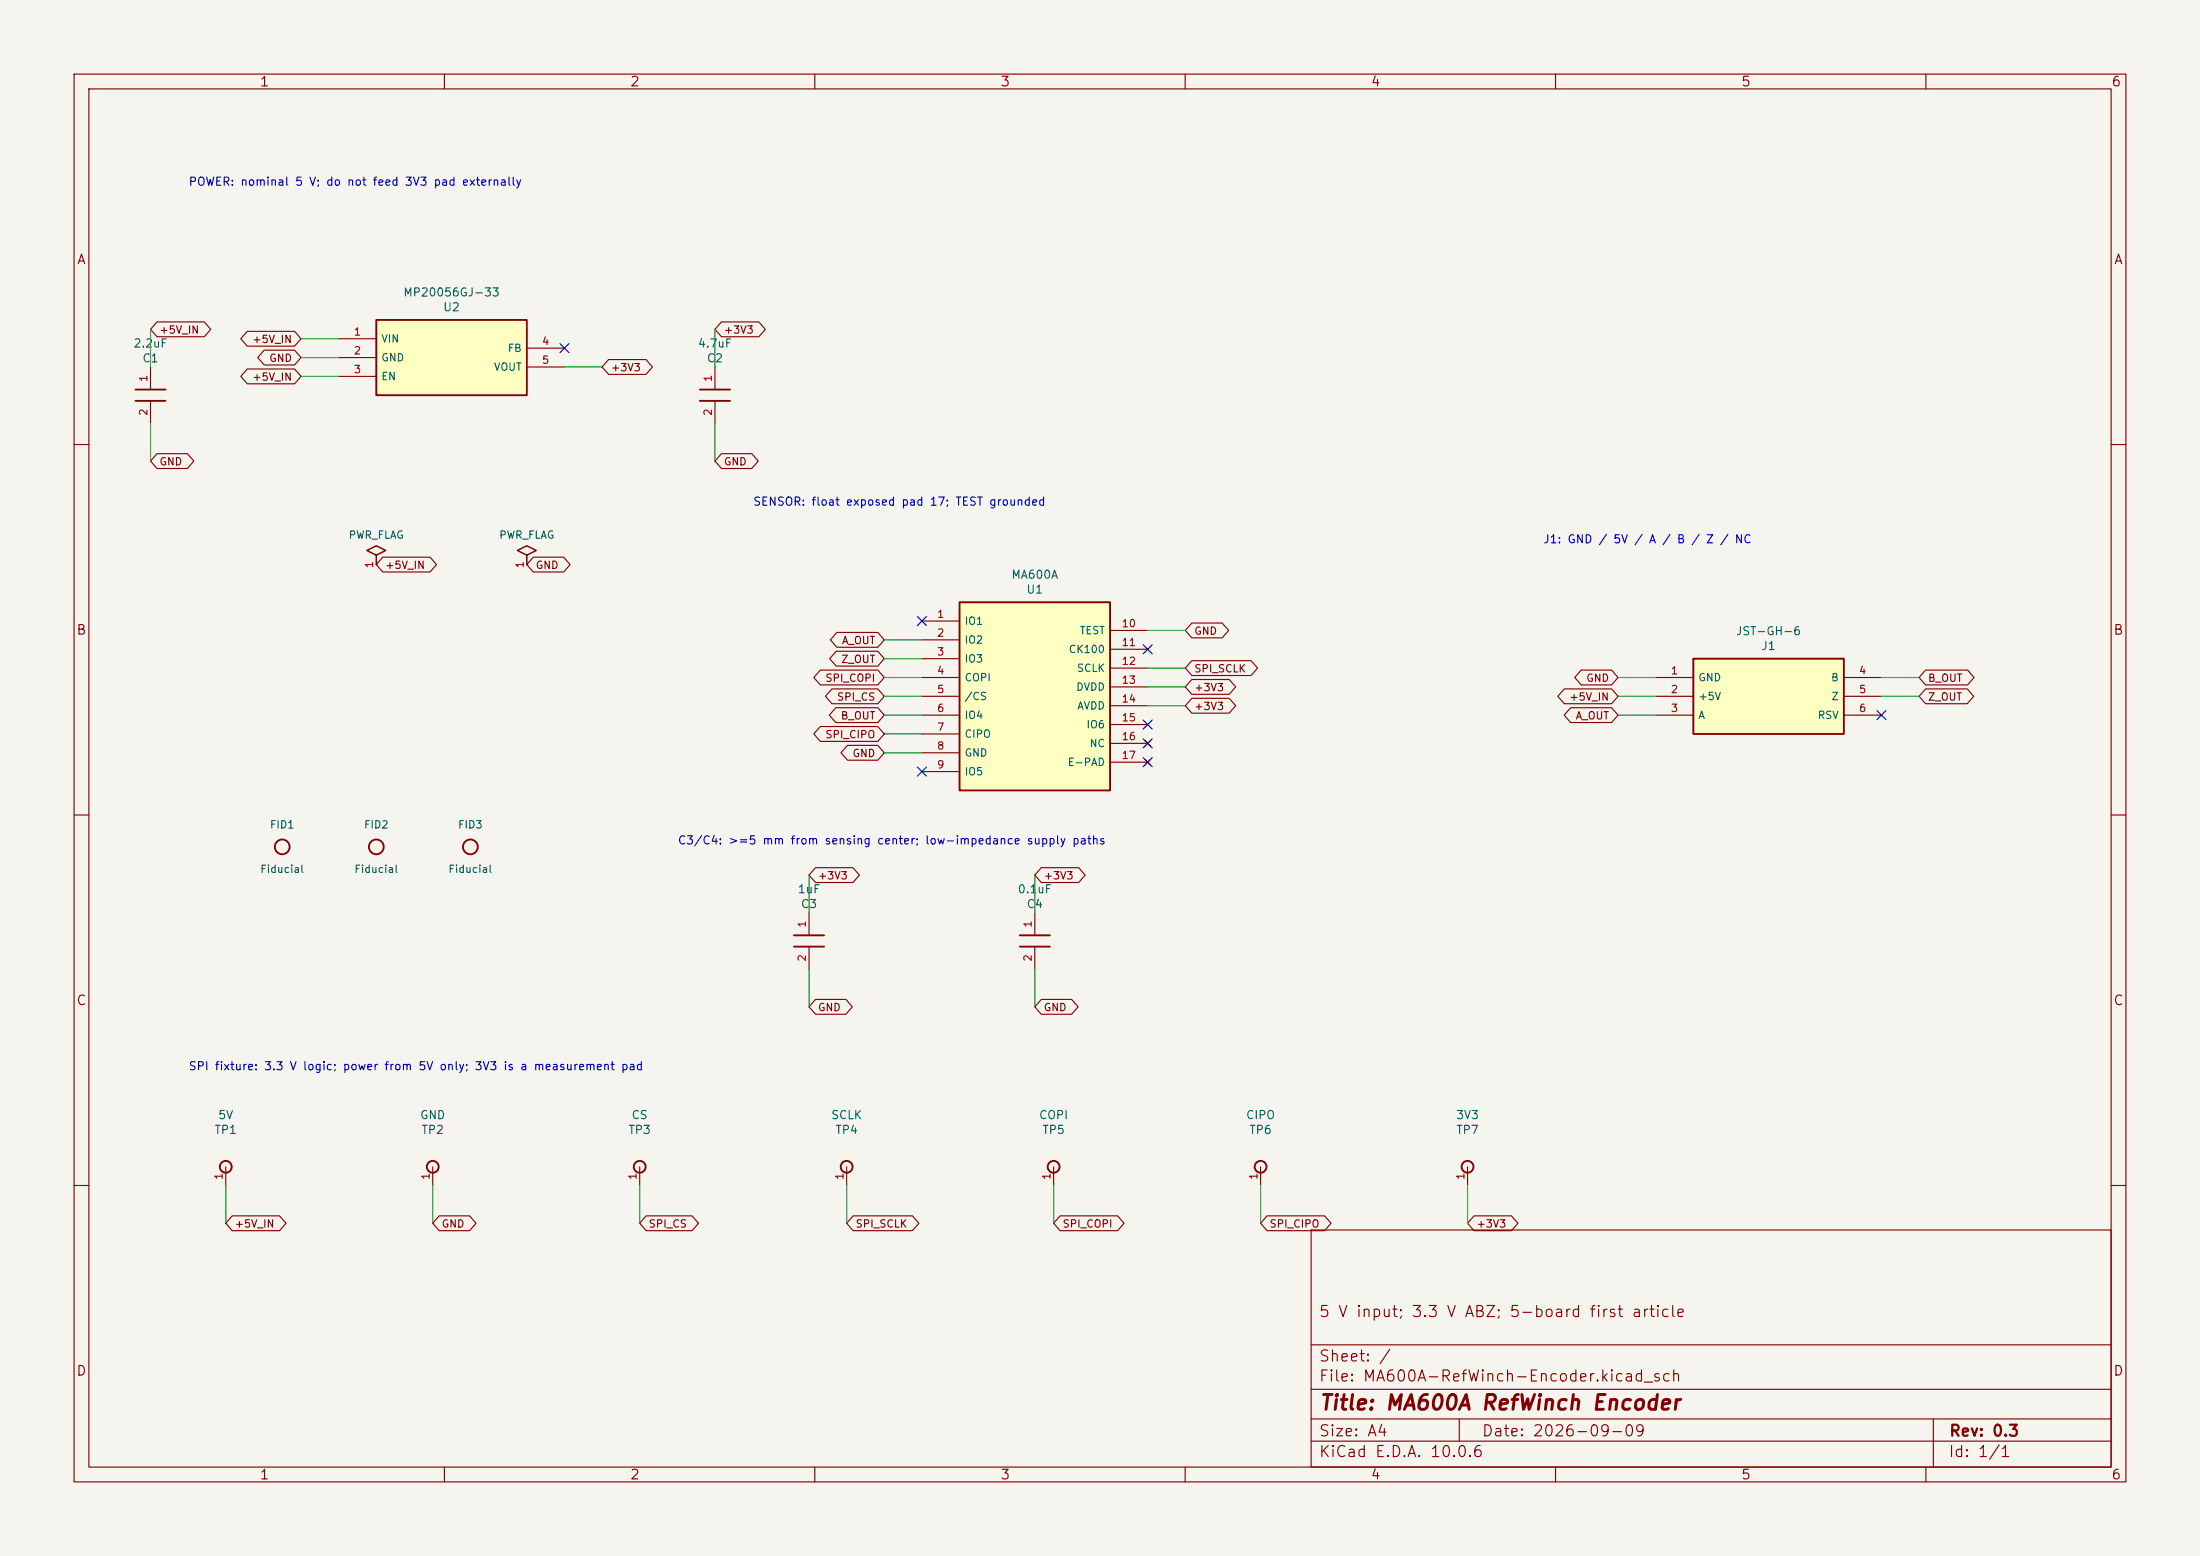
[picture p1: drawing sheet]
<svg xmlns="http://www.w3.org/2000/svg" width="297mm" height="210mm" viewBox="0 0 297 210" stroke-linecap="round" stroke-linejoin="round" font-family="sans-serif">
<path d="M0 0h297v210h-297z" fill="#f5f4ef" stroke="#f5f4ef" stroke-width=".14"/>
<g fill="none" stroke="#840000" stroke-width=".15">
<path d="M10 10h277v190h-277zM12 12h273v186h-273zM60 10v2M110 10v2M160 10v2M210 10v2M260 10v2M10 60h2M71.1 76.2h.1M285 60h2M10 110h2M285 110h2"/>
<path d="M10 160h2M177 166h108v32h-108zM285 160h2M60 198v2M110 198v2M160 198v2M177 194.5h108M177 191.5h108M177 187.5h108M177 181.5h108M197 191.5v3M210 198v2"/>
<path d="M260 198v2M261 191.5v6.5"/>
</g>
<path d="M71.1 74.9l1.3-.6-1.3-.6-1.3 .6 1.3 .6v1.3" fill="none" stroke="#840000" stroke-width=".2"/>
<path d="M228.6 88.9h20.3v10.2h-20.3z" fill="#ffffc2"/>
<g fill="none" stroke="#840000" stroke-width=".25">
<path d="M94.5 52.6h4.1M94.5 54.1h4.1M228.6 88.9h20.3v10.2h-20.3zM107.2 126.2h4.1M107.2 127.8h4.1M137.7 126.2h4M137.7 127.8h4"/>
<circle cx="38.1" cy="114.3" r="1"/>
<circle cx="50.8" cy="114.3" r="1"/>
<circle cx="63.5" cy="114.3" r="1"/>
<circle cx="30.5" cy="157.5" r=".8"/>
<circle cx="58.4" cy="157.5" r=".8"/>
<circle cx="86.4" cy="157.5" r=".8"/>
<circle cx="114.3" cy="157.5" r=".8"/>
<circle cx="142.2" cy="157.5" r=".8"/>
<circle cx="170.2" cy="157.5" r=".8"/>
<circle cx="198.1" cy="157.5" r=".8"/>
</g>
<g fill="none" stroke="#840000" stroke-width=".15">
<path d="M96.5 49.5v3.1M96.5 54.1v3.1M223.5 91.4h5.1M223.5 94h5.1M223.5 96.5h5.1M248.9 91.4h5.1M248.9 94h5.1M248.9 96.5h5.1M109.2 123.2v3M109.2 127.8v3M139.7 123.2v3M139.7 127.8v3"/>
<path d="M30.5 157.5v2.5M58.4 157.5v2.5M86.4 157.5v2.5M114.3 157.5v2.5M142.2 157.5v2.5M170.2 157.5v2.5M198.1 157.5v2.5"/>
</g>
<path d="M50.8 43.2h20.3v10.1h-20.3z" fill="#ffffc2"/>
<path d="M50.8 43.2h20.3v10.1h-20.3z" fill="none" stroke="#840000" stroke-width=".25"/>
<path d="M45.7 45.7h5.1M45.7 48.3h5.1M45.7 50.8h5.1M71.1 47h5.1M71.1 49.5h5.1M50.8 76.2h.1" fill="none" stroke="#840000" stroke-width=".15"/>
<path d="M50.8 74.9l1.3-.6-1.3-.6-1.3 .6 1.3 .6v1.3" fill="none" stroke="#840000" stroke-width=".2"/>
<path d="M129.5 81.3h20.4v25.4h-20.4z" fill="#ffffc2"/>
<path d="M18.3 52.6h4.1M18.3 54.1h4.1M129.5 81.3h20.4v25.4h-20.4z" fill="none" stroke="#840000" stroke-width=".25"/>
<g fill="none" stroke="#840000" stroke-width=".15">
<path d="M20.3 49.5v3.1M20.3 54.1v3.1M21.2 43.4h6.4l.9 1.1-.9 1h-6.4l-.9-1zM33.4 44.7h6.4l.8 1-.8 1h-6.4l-.9-1zM33.4 49.8h6.4l.8 1-.8 1h-6.4l-.9-1zM35.7 47.3h4.1l.8 1-.8 1h-4.1l-.9-1zM82.2 48.5h5l.9 1-.9 1h-5l-.9-1zM97.4 43.4h5l.9 1.1-.9 1h-5l-.9-1zM21.2 61.2h4.1l.9 1-.9 1h-4.1l-.9-1zM51.7 75.2h6.4l.8 1-.8 1h-6.4l-.9-1zM72 75.2h4.1l.9 1-.9 1h-4.1l-.9-1zM97.4 61.2h4.1l.9 1-.9 1h-4.1l-.9-1z"/>
<path d="M110.7 98.1h7.8l.9 1-.9 1h-7.8l-.8-1zM110.7 90.4h7.8l.9 1-.9 1h-7.8l-.8-1zM112.3 93h6.2l.9 1-.9 1h-6.2l-.9-1zM112.8 95.5h5.7l.9 1-.9 1h-5.7l-.8-1zM112.9 87.9h5.6l.9 1-.9 1h-5.6l-.9-1zM113 85.4h5.5l.9 1-.9 1h-5.5l-.9-1zM124.5 83.8h5M124.5 86.4h5M124.5 88.9h5M124.5 91.4h5M124.5 94h5M124.5 96.5h5"/>
<path d="M124.5 99.1h5M149.9 85.1h5M149.9 87.6h5M149.9 90.2h5M149.9 92.7h5M149.9 95.3h5M149.9 97.8h5M154.6 99.9l.7 .8M155.3 99.9l-.7 .8M160.9 89.2h8l.9 1-.9 1h-8l-.9-1zM160.9 91.7h5l.9 1-.9 1h-5l-.9-1zM160.9 94.2h5l.9 1.1-.9 1h-5l-.9-1z"/>
<path d="M160.9 84.1h4.1l.9 1-.9 1h-4.1l-.9-1zM211.2 93h6.4l.8 1-.8 1h-6.4l-.9-1zM212 95.5h5.6l.8 1-.8 1h-5.6l-.8-1zM213.5 90.4h4.1l.8 1-.8 1h-4.1l-.9-1zM260 90.4h5.6l.9 1-.9 1h-5.6l-.9-1zM260 93h5.6l.9 1-.9 1h-5.6l-.9-1zM110.1 117.1h5l.9 1-.9 1h-5l-.9-1zM114.4 100.6h4.1l.9 1-.9 1h-4.1l-.9-1zM124.5 101.6h5M124.5 104.1h5M140.6 117.1h5l.9 1-.9 1h-5l-.9-1zM149.9 100.3h5"/>
<path d="M149.9 102.9h5M154.6 102.5l.7 .8M155.3 102.5l-.7 .8M110.1 134.9h4.1l.9 1-.9 1h-4.1l-.9-1zM140.6 134.9h4.1l.8 1-.8 1h-4.1l-.9-1zM31.4 164.1h6.3l.9 1-.9 1h-6.3l-.9-1zM59.3 164.1h4.1l.9 1-.9 1h-4.1l-.9-1zM87.2 164.1h6.2l.9 1-.9 1h-6.2l-.8-1zM115.2 164.1h8l.9 1-.9 1h-8l-.9-1zM143.1 164.1h7.8l.9 1-.9 1h-7.8l-.9-1zM171.1 164.1h7.7l.9 1-.9 1h-7.7l-.9-1zM199 164.1h5l.9 1-.9 1h-5l-.9-1z"/>
</g>
<g fill="none" stroke="#009600" stroke-width=".15">
<path d="M20.3 44.5v5M20.3 57.2v5M40.6 45.7h5.1M40.6 50.8h5.1M40.6 48.3h5.1M76.2 49.5h5.1M96.5 44.5v5M96.5 57.2v5M119.4 86.4h5.1M119.4 88.9h5.1M119.4 96.5h5.1M119.4 94h5.1"/>
<path d="M119.4 91.4h5.1M119.4 99.1h5.1M154.9 85.1h5.1M154.9 90.2h5.1M154.9 92.7h5.1M154.9 95.3h5.1M218.4 96.5h5.1M218.4 94h5.1M218.4 91.4h5.1M254 94h5.1M254 91.4h5.1M109.2 118.1v5.1"/>
<path d="M119.4 101.6h5.1M139.7 118.1v5.1M109.2 130.8v5.1M139.7 130.8v5.1M30.5 160v5.1M58.4 160v5.1M86.4 160v5.1M114.3 160v5.1M142.2 160v5.1M170.2 160v5.1M198.1 160v5.1"/>
</g>
<g fill="none" stroke="#000084" stroke-width=".15">
<path d="M75.6 46.4l1.2 1.2M76.8 46.4l-1.2 1.2M123.9 83.2l1.2 1.2M125.1 83.2l-1.2 1.2M154.3 87l1.2 1.2M154.3 99.7l1.2 1.2M154.3 97.2l1.2 1.2M155.5 87l-1.2 1.2M155.5 99.7l-1.2 1.2M155.5 97.2l-1.2 1.2M253.4 95.9l1.2 1.2M254.6 95.9l-1.2 1.2"/>
<path d="M123.9 103.5l1.2 1.2M125.1 103.5l-1.2 1.2M154.3 102.3l1.2 1.2M155.5 102.3l-1.2 1.2"/>
</g>
<text font-size="2" fill="#840000" x="178" y="190.8">Title: MA600A RefWinch Encoder</text>
<g font-size="1.5" fill="#840000">
<text x="178" y="178.1">5 V input; 3.3 V ABZ; 5-board first article</text>
<text x="178" y="184.1">Sheet: /</text>
<text x="178" y="186.8">File: MA600A-RefWinch-Encoder.kicad_sch</text>
<text x="178" y="197">KiCad E.D.A. 10.0.6</text>
<text x="178" y="194.2">Size: A4</text>
<text x="200" y="194.2">Date: 2026-09-09</text>
<text x="263" y="197">Id: 1/1</text>
<text x="263" y="194.2">Rev: 0.3</text>
</g>
<g font-size="1.3" fill="#840000">
<text x="35" y="12">1</text>
<text x="85" y="12">2</text>
<text x="135" y="12">3</text>
<text x="185" y="12">4</text>
<text x="235" y="12">5</text>
<text x="285" y="12">6</text>
<text x="10.3" y="36">A</text>
<text x="285.3" y="36">A</text>
<text x="10.2" y="86">B</text>
<text x="285.2" y="86">B</text>
<text x="10.2" y="136">C</text>
<text x="285.2" y="136">C</text>
<text x="10.2" y="186">D</text>
<text x="285.2" y="186">D</text>
<text x="35" y="200">1</text>
<text x="85" y="200">2</text>
<text x="135" y="200">3</text>
<text x="185" y="200">4</text>
<text x="235" y="200">5</text>
<text x="285" y="200">6</text>
</g>
<g font-size="1.1" fill="#0000c2">
<text x="25.4" y="25.3">POWER: nominal 5 V; do not feed 3V3 pad externally</text>
<text x="101.6" y="68.5">SENSOR: float exposed pad 17; TEST grounded</text>
<text x="208.3" y="73.6">J1: GND / 5V / A / B / Z / NC</text>
<text x="91.4" y="114.2">C3/C4: &gt;=5 mm from sensing center; low-impedance supply paths</text>
<text x="25.4" y="144.7">SPI fixture: 3.3 V logic; power from 5V only; 3V3 is a measurement pad</text>
</g>
<g font-size="1.1" fill="#006464">
<text x="54.4" y="40.3">MP20056GJ-33</text>
<text x="17.9" y="47.2">2.2uF</text>
<text x="59.7" y="42.3">U2</text>
<text x="94.1" y="47.2">4.7uF</text>
<text x="19.1" y="49.2">C1</text>
<text x="95.3" y="49.2">C2</text>
<text x="136.4" y="78.4">MA600A</text>
<text x="138.5" y="80.4">U1</text>
<text x="234.3" y="86">JST-GH-6</text>
<text x="237.7" y="88">J1</text>
<text x="107.6" y="120.8">1uF</text>
<text x="108" y="122.8">C3</text>
<text x="137.3" y="120.8">0.1uF</text>
<text x="138.5" y="122.8">C4</text>
<text x="28.9" y="153.3">TP1</text>
<text x="29.4" y="151.3">5V</text>
<text x="56.6" y="151.3">GND</text>
<text x="56.8" y="153.3">TP2</text>
<text x="84.8" y="153.3">TP3</text>
<text x="85.2" y="151.3">CS</text>
<text x="112.1" y="151.3">SCLK</text>
<text x="112.7" y="153.3">TP4</text>
<text x="140.2" y="151.3">COPI</text>
<text x="140.6" y="153.3">TP5</text>
<text x="168.1" y="151.3">CIPO</text>
<text x="168.6" y="153.3">TP6</text>
<text x="196.5" y="151.3">3V3</text>
<text x="196.5" y="153.3">TP7</text>
</g>
<g font-size="1" fill="#840000">
<text x="21.4" y="45.3">+5V_IN</text>
<text x="34" y="46.5">+5V_IN</text>
<text x="97.6" y="45.3">+3V3</text>
<text x="34" y="51.6">+5V_IN</text>
<text x="36.3" y="49.1">GND</text>
<text x="82.4" y="50.4">+3V3</text>
<text x="21.4" y="63.1">GND</text>
<text x="97.6" y="63.1">GND</text>
<text x="51.9" y="77">+5V_IN</text>
<text x="72.2" y="77">GND</text>
<text x="113.5" y="89.7">Z_OUT</text>
<text x="113.6" y="87.2">A_OUT</text>
<text x="161.1" y="85.9">GND</text>
<text x="111.3" y="92.3">SPI_COPI</text>
<text x="112.9" y="94.8">SPI_CS</text>
<text x="161.1" y="91">SPI_SCLK</text>
<text x="161.1" y="93.5">+3V3</text>
<text x="211.8" y="94.8">+5V_IN</text>
<text x="214.1" y="92.3">GND</text>
<text x="260.2" y="92.3">B_OUT</text>
<text x="260.2" y="94.8">Z_OUT</text>
<text x="111.3" y="99.9">SPI_CIPO</text>
<text x="113.4" y="97.3">B_OUT</text>
<text x="161.1" y="96.1">+3V3</text>
<text x="212.6" y="97.3">A_OUT</text>
<text x="115" y="102.4">GND</text>
<text x="110.3" y="118.9">+3V3</text>
<text x="140.8" y="118.9">+3V3</text>
<text x="110.3" y="136.7">GND</text>
<text x="140.8" y="136.7">GND</text>
<text x="31.6" y="165.9">+5V_IN</text>
<text x="59.5" y="165.9">GND</text>
<text x="87.5" y="165.9">SPI_CS</text>
<text x="115.4" y="165.9">SPI_SCLK</text>
<text x="143.4" y="165.9">SPI_COPI</text>
<text x="171.3" y="165.9">SPI_CIPO</text>
<text x="199.2" y="165.9">+3V3</text>
</g>
<g font-size="1" fill="#a90000">
<text x="47.7" y="45.5">1</text>
<text x="73.1" y="46.8">4</text>
<text x="20.1" y="51.6" transform="rotate(-90 20.1 51.6)">1</text>
<text x="47.7" y="48.1">2</text>
<text x="47.7" y="50.6">3</text>
<text x="73.1" y="49.3">5</text>
<text x="96.3" y="51.6" transform="rotate(-90 96.3 51.6)">1</text>
<text x="20.1" y="56.2" transform="rotate(-90 20.1 56.2)">2</text>
<text x="96.3" y="56.2" transform="rotate(-90 96.3 56.2)">2</text>
<text x="50.6" y="76.8" transform="rotate(-90 50.6 76.8)">1</text>
<text x="70.9" y="76.8" transform="rotate(-90 70.9 76.8)">1</text>
<text x="126.4" y="83.6">1</text>
<text x="126.4" y="86.2">2</text>
<text x="126.4" y="88.7">3</text>
<text x="151.3" y="84.9">10</text>
<text x="151.3" y="87.4">11</text>
<text x="151.3" y="90">12</text>
<text x="126.4" y="91.3">4</text>
<text x="126.4" y="93.8">5</text>
<text x="151.3" y="92.5">13</text>
<text x="151.3" y="95.1">14</text>
<text x="225.5" y="91.3">1</text>
<text x="225.5" y="93.8">2</text>
<text x="250.9" y="91.3">4</text>
<text x="250.9" y="93.8">5</text>
<text x="126.4" y="96.3">6</text>
<text x="126.4" y="98.9">7</text>
<text x="126.4" y="101.4">8</text>
<text x="151.3" y="97.6">15</text>
<text x="151.3" y="100.1">16</text>
<text x="225.5" y="96.3">3</text>
<text x="250.9" y="96.3">6</text>
<text x="126.4" y="104">9</text>
<text x="151.3" y="102.7">17</text>
<text x="109" y="125.3" transform="rotate(-90 109 125.3)">1</text>
<text x="139.5" y="125.3" transform="rotate(-90 139.5 125.3)">1</text>
<text x="109" y="129.9" transform="rotate(-90 109 129.9)">2</text>
<text x="139.5" y="129.9" transform="rotate(-90 139.5 129.9)">2</text>
<text x="30.3" y="159.3" transform="rotate(-90 30.3 159.3)">1</text>
<text x="58.2" y="159.3" transform="rotate(-90 58.2 159.3)">1</text>
<text x="86.2" y="159.3" transform="rotate(-90 86.2 159.3)">1</text>
<text x="114.1" y="159.3" transform="rotate(-90 114.1 159.3)">1</text>
<text x="142.1" y="159.3" transform="rotate(-90 142.1 159.3)">1</text>
<text x="170" y="159.3" transform="rotate(-90 170 159.3)">1</text>
<text x="197.9" y="159.3" transform="rotate(-90 197.9 159.3)">1</text>
</g>
<g font-size="1" fill="#006464">
<text x="51.4" y="46.5">VIN</text>
<text x="68.5" y="47.7">FB</text>
<text x="51.4" y="49">GND</text>
<text x="51.4" y="51.6">EN</text>
<text x="66.6" y="50.3">VOUT</text>
<text x="47" y="73">PWR_FLAG</text>
<text x="67.3" y="73">PWR_FLAG</text>
<text x="130.1" y="84.6">IO1</text>
<text x="130.1" y="87.1">IO2</text>
<text x="130.1" y="89.7">IO3</text>
<text x="144.2" y="88.4">CK100</text>
<text x="145.7" y="85.8">TEST</text>
<text x="130.1" y="92.2">COPI</text>
<text x="130.1" y="94.7">/CS</text>
<text x="145.2" y="93.5">DVDD</text>
<text x="145.3" y="90.9">SCLK</text>
<text x="229.2" y="92.2">GND</text>
<text x="229.2" y="94.7">+5V</text>
<text x="247.1" y="92.2">B</text>
<text x="247.2" y="94.7">Z</text>
<text x="130.1" y="97.3">IO4</text>
<text x="130.1" y="99.8">CIPO</text>
<text x="145.3" y="96">AVDD</text>
<text x="146.6" y="98.5">IO6</text>
<text x="147" y="101.1">NC</text>
<text x="229.2" y="97.3">A</text>
<text x="245.3" y="97.3">RSV</text>
<text x="130.1" y="102.4">GND</text>
<text x="130.1" y="104.9">IO5</text>
<text x="144.1" y="103.6">E-PAD</text>
<text x="36.4" y="112.1">FID1</text>
<text x="49.1" y="112.1">FID2</text>
<text x="61.8" y="112.1">FID3</text>
<text x="35" y="118.1">Fiducial</text>
<text x="47.7" y="118.1">Fiducial</text>
<text x="60.4" y="118.1">Fiducial</text>
</g>
</svg>
